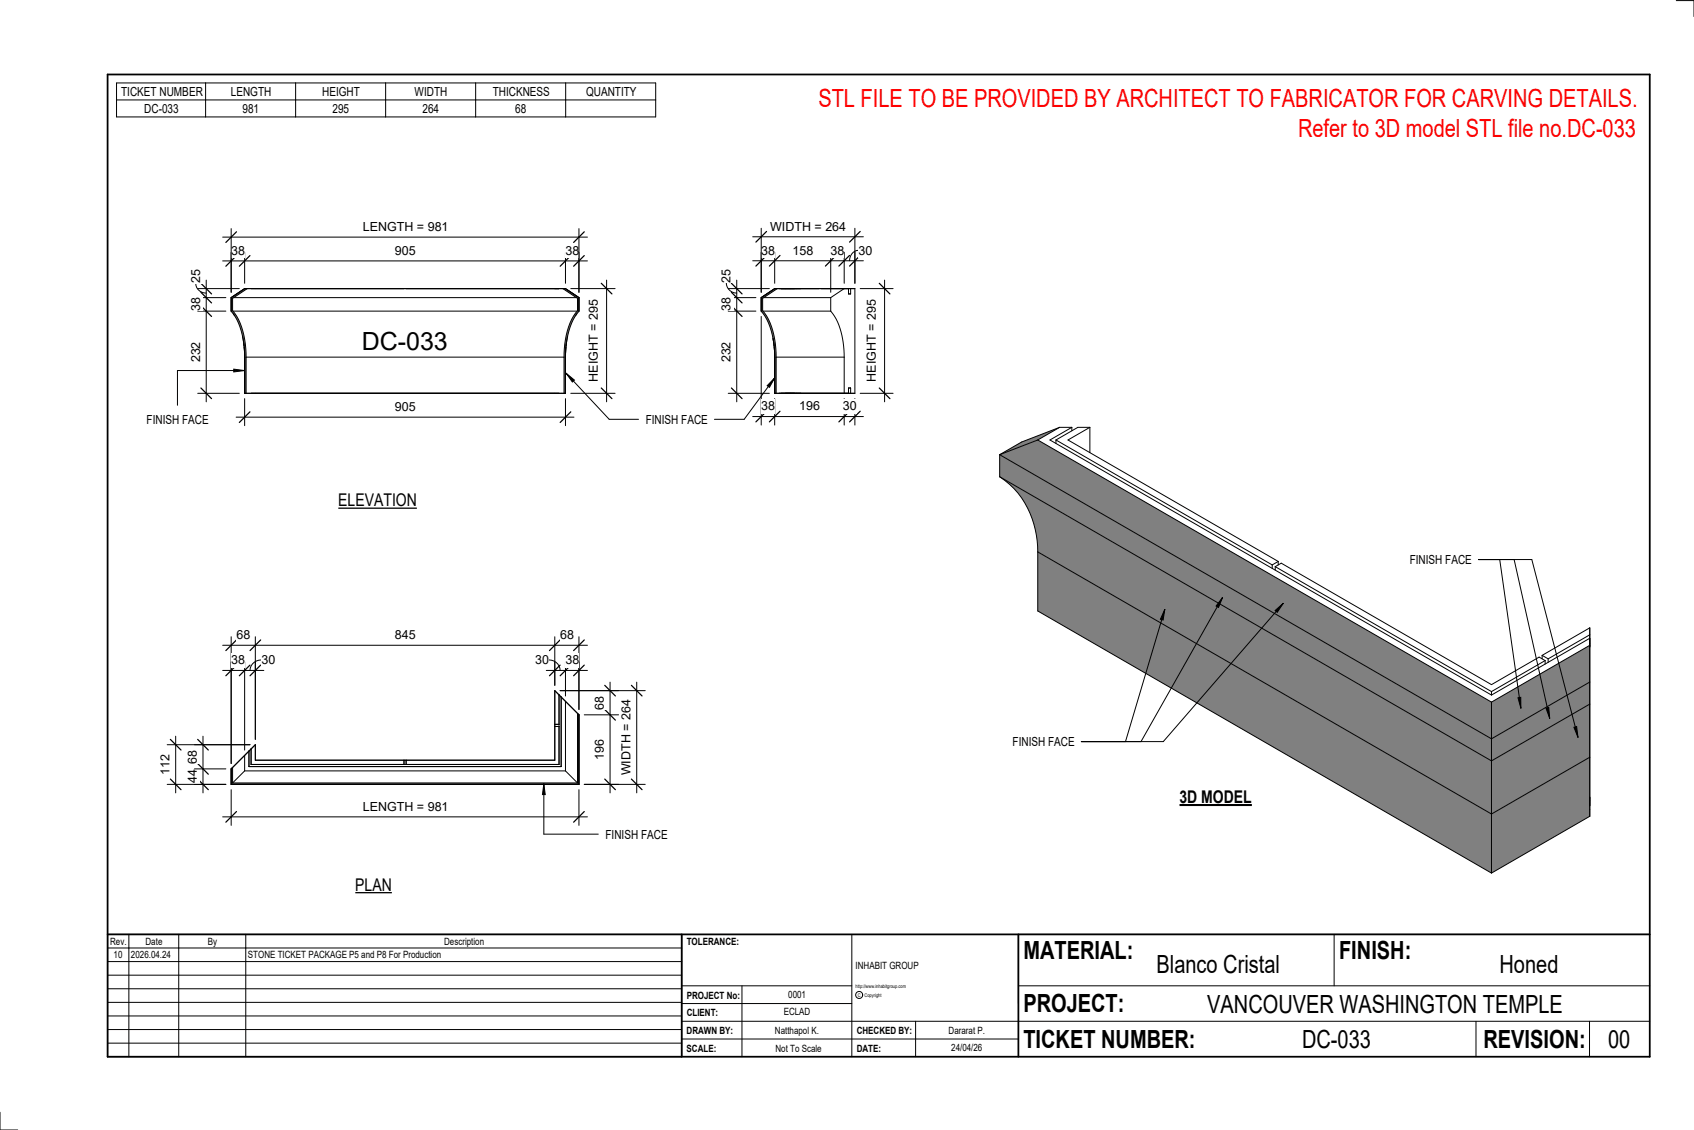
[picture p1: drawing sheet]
<svg xmlns="http://www.w3.org/2000/svg" width="914mm" height="610mm" viewBox="0 0 914 610" stroke-linecap="round" stroke-linejoin="round" font-family="sans-serif">
<path d="M411 161l7-5h2l-8 5v7a39 39 0 0 1 7 25v19h-1v-19a39 39 0 0 0-7-25z" fill="#7c7c7c"/>
<path d="M420 156l-8 5v7a39 39 0 0 1 7 25v19M456 156l-8 5M458 156v3h1v-3M412 168h36M412 161h36M448 168a39 39 0 0 1 8 25M448 161v7M417 183l1 4M418 187v25h43v-56h-43l-7 5v7a39 39 0 0 1 7 25M419 193h37M456 193v19M458 212v-3h1v3" fill="none" stroke="#000" stroke-width=".54"/>
<g fill="#7c7c7c">
<path d="M125 161l7-5h1l-7 5v7a39 39 0 0 1 7 25v19h-1v-19a39 39 0 0 0-7-25z"/>
<path d="M304 156h1l8 5v7a39 39 0 0 0-8 25v19h-1v-19a39 39 0 0 1 8-25v-7z"/>
</g>
<g fill="none" stroke="#000" stroke-width=".54">
<path d="M133 156l-7 5v7a39 39 0 0 1 7 25v19M304 156l8 5v7a39 39 0 0 0-8 25v19M126 168h186M126 169l1 1M126 161h185M311 169v1M131 181v1M131 183l1 4M132 185v2M132 187v2M132 189v2M132 189v4"/>
<path d="M132 191v2M132 193v19h173v-19M132 193a39 39 0 0 0-7-25v-7l7-5h173l8 5v7a39 39 0 0 0-8 25M133 193h171M305 191v2M305 189v4M305 189v2M305 187v2M306 187l-1 2M306 185v2M306 183v4M306 181v1"/>
</g>
<path d="M126 414v8h186v-37l1 1v37h-188v-8z" fill="#7c7c7c"/>
<g fill="none" stroke="#000" stroke-width=".54">
<path d="M302 375v37h-166v-8M303 376v38h-169v-9M299 391h3M299 392h3M312 385v37M313 386l-8-8v38M313 386l-14-13v37h-161v-8l-13 13M313 386v37h-188v-8M125 415l7-7v8M125 415l1-1v8M132 416h173M132 416l-6 6"/>
<path d="M218 410v2M219 410v2M305 416l7 6M126 422h186"/>
</g>
<g fill="#808080">
<path d="M805 379l53-31v20l-53 31z"/>
<path d="M805 399l53-31v12l-53 30z"/>
<path d="M805 410l53-30v28l-53 31z"/>
<path d="M805 439l53-31v32l-53 31z"/>
<path d="M540 245l20-8 245 142v20z"/>
<path d="M540 245l265 154v11l-265-153z"/>
<path d="M540 257l265 153v29l-245-141a48 48 0 0 0-20-41z"/>
<path d="M560 298l245 141v32l-245-141z"/>
<path d="M540 245l11-7 21-7-12 6z"/>
</g>
<g fill="none" stroke="#000" stroke-width=".54">
<path d="M411 136v22M418 136v17M448 136v22M456 136v17M461 136v17M463 135l-3 1-1 2v3M406 141h60M560 237l245 142M560 237l-20 8M570 237l117 68M570 237v2M572 231h7"/>
<path d="M572 231l-12 6M572 231l-21 7-11 7M579 231l-12 6 238 138M579 231v1M588 231l-12 6 114 66M588 231h-6l-12 6M588 231v13M540 257a47 47 0 0 1 20 41M540 245l265 154 53-31M540 245v12M540 257l265 153M560 298v32l245 141"/>
<path d="M560 298l245 141M687 305v2M688 306l117 67M688 306l4-2 113 65 26-15 3 2M688 306v2M690 303l-3 2M690 303v2M832 354l26-15v101l-53 31M832 354l4 1M832 354v1M834 356l-29 17M834 356v2"/>
<path d="M836 355v2M858 344l-53 31M858 342l-22 13M858 348l-53 31M805 373v2M805 379v31M805 410v29M805 410l53-30v28l-53 31M805 439v32"/>
</g>
<path d="M414 138l-6 6M421 138l-6 6M451 138l-5 6M459 138l-6 6M464 138l-5 6" fill="none" stroke="#000" stroke-width=".67"/>
<g fill="#fff">
<path d="M411 131h7v8h-7z"/>
<path d="M428 131h11v8h-11z"/>
<path d="M448 131h8v8h-8z"/>
<path d="M463 131h8v8h-8z"/>
</g>
<path d="M406 128h60M411 123v35M461 123v30" fill="none" stroke="#000" stroke-width=".54"/>
<path d="M414 125l-6 6M464 125l-5 6" fill="none" stroke="#000" stroke-width=".67"/>
<path d="M416 118h41v8h-41z" fill="#fff"/>
<path d="M392 152l1 3 1 2 4 1M393 156h22M398 151v66M393 161h15M393 168h15M393 212h22" fill="none" stroke="#000" stroke-width=".54"/>
<path d="M395 153l6 6M395 158l6 5M395 165l6 6M395 209l6 6" fill="none" stroke="#000" stroke-width=".67"/>
<g fill="#fff">
<path d="M388 185h8v11h-8z"/>
<path d="M388 161h8v7h-8z"/>
<path d="M388 145h8v7h-8z"/>
</g>
<path d="M411 171v58M418 215v14M456 215v14M461 215v14M406 225h60" fill="none" stroke="#000" stroke-width=".54"/>
<path d="M414 222l-6 6M421 222l-6 6M459 222l-6 6M464 222l-5 6" fill="none" stroke="#000" stroke-width=".67"/>
<g fill="#fff">
<path d="M411 215h7v8h-7z"/>
<path d="M431 215h11v8h-11z"/>
<path d="M455 215h7v8h-7z"/>
</g>
<path d="M464 156h18M477 151v66M464 212h18" fill="none" stroke="#000" stroke-width=".54"/>
<path d="M475 153l5 6M475 209l5 6" fill="none" stroke="#000" stroke-width=".67"/>
<g fill="#fff">
<path d="M467 162h7v44h-7z"/>
<path d="M195 176h47v16h-47z"/>
</g>
<path d="M125 136v22M132 136v17M305 136v17M313 136v22M120 141h197" fill="none" stroke="#000" stroke-width=".54"/>
<path d="M128 138l-6 6M135 138l-6 6M308 138l-6 6M315 138l-5 6" fill="none" stroke="#000" stroke-width=".67"/>
<g fill="#fff">
<path d="M125 131h7v8h-7z"/>
<path d="M213 131h11v8h-11z"/>
<path d="M305 131h8v8h-8z"/>
</g>
<path d="M120 128h197M125 123v35M313 123v35" fill="none" stroke="#000" stroke-width=".54"/>
<path d="M128 125l-6 6M315 125l-5 6" fill="none" stroke="#000" stroke-width=".67"/>
<path d="M196 118h46v8h-46z" fill="#fff"/>
<path d="M132 215v15M305 215v15M127 225h183" fill="none" stroke="#000" stroke-width=".54"/>
<path d="M135 222l-6 6M308 222l-6 6" fill="none" stroke="#000" stroke-width=".67"/>
<path d="M213 216h11v7h-11z" fill="#fff"/>
<path d="M106 153v2l2 2 3 1M107 156h22M111 151v66M107 168h15M107 161h15M107 212h22" fill="none" stroke="#000" stroke-width=".54"/>
<path d="M108 158l6 5M108 153l6 6M108 165l6 6M108 209l6 6" fill="none" stroke="#000" stroke-width=".67"/>
<g fill="#fff">
<path d="M102 146h7v7h-7z"/>
<path d="M102 161h7v7h-7z"/>
<path d="M102 185h7v11h-7z"/>
</g>
<path d="M308 156h24M327 151v66M308 212h24" fill="none" stroke="#000" stroke-width=".54"/>
<path d="M325 153l5 6M325 209l5 6" fill="none" stroke="#000" stroke-width=".67"/>
<path d="M317 162h7v44h-7z" fill="#fff"/>
<path d="M120 348h197M125 344v68M138 344v55M299 344v26M313 344v39" fill="none" stroke="#000" stroke-width=".54"/>
<path d="M128 345l-6 6M141 345l-6 6M302 345l-5 6M315 345l-5 6" fill="none" stroke="#000" stroke-width=".67"/>
<g fill="#fff">
<path d="M302 339h8v7h-8z"/>
<path d="M213 339h11v7h-11z"/>
<path d="M128 339h7v7h-7z"/>
</g>
<path d="M125 426v19M313 426v19M120 441h197" fill="none" stroke="#000" stroke-width=".54"/>
<path d="M128 438l-6 6M315 438l-5 6" fill="none" stroke="#000" stroke-width=".67"/>
<path d="M196 431h46v8h-46z" fill="#fff"/>
<path d="M110 397v31M105 415h17M105 402h30M105 423h17" fill="none" stroke="#000" stroke-width=".54"/>
<path d="M107 399l5 6M107 412l5 6M107 420l5 6" fill="none" stroke="#000" stroke-width=".67"/>
<g fill="#fff">
<path d="M100 405h8v7h-8z"/>
<path d="M100 415h8v8h-8z"/>
</g>
<path d="M95 397v31M90 402h45M90 423h32" fill="none" stroke="#000" stroke-width=".54"/>
<path d="M92 399l6 6M92 420l6 6" fill="none" stroke="#000" stroke-width=".67"/>
<path d="M85 407h8v11h-8z" fill="#fff"/>
<path d="M302 373h32M329 368v60M315 386h19M315 423h19" fill="none" stroke="#000" stroke-width=".54"/>
<path d="M326 370l6 5M326 383l6 5M326 420l6 6" fill="none" stroke="#000" stroke-width=".67"/>
<g fill="#fff">
<path d="M320 375h7v8h-7z"/>
<path d="M320 399h7v11h-7z"/>
</g>
<path d="M302 373h46M344 368v60M315 423h33" fill="none" stroke="#000" stroke-width=".54"/>
<path d="M341 370l6 5M341 420l6 6" fill="none" stroke="#000" stroke-width=".67"/>
<path d="M334 377h8v41h-8z" fill="#fff"/>
<path d="M296 356l4 1 2 2v3M299 357v13M305 357v18M313 357v26M295 362h22" fill="none" stroke="#000" stroke-width=".54"/>
<path d="M302 359l-5 6M308 359l-6 6M315 359l-5 6" fill="none" stroke="#000" stroke-width=".67"/>
<g fill="#fff">
<path d="M289 352h7v8h-7z"/>
<path d="M305 352h8v8h-8z"/>
</g>
<path d="M125 357v55M132 357v48M138 357v42M141 356l-4 1-1 2-1 3M120 362h22" fill="none" stroke="#000" stroke-width=".54"/>
<path d="M128 359l-6 6M135 359l-6 6M141 359l-6 6" fill="none" stroke="#000" stroke-width=".67"/>
<g fill="#fff">
<path d="M141 352h7v8h-7z"/>
<path d="M125 352h7v8h-7z"/>
</g>
<g fill="none" stroke="#000" stroke-width=".54">
<path d="M905 0h9v9M460 504v66M720 504v28M891 504h-341v37M368 532h92M401 532v38M550 532h341M368 551h523M368 541h92M494 551v19M797 551v19M858 551v19"/>
<path d="M368 561h182M0 600v10h10"/>
<circle cx="464" cy="537" r="1.9"/>
</g>
<path d="M58 40h833v530h-833zM58 504h833M368 504v66M550 504v66" fill="none" stroke="#000" stroke-width=".96"/>
<g fill="#fff">
<path d="M652 534h192v15h-192z"/>
<path d="M513 562h17v6h-17z"/>
<path d="M425 533h10v6h-10z"/>
<path d="M423 543h15v6h-15z"/>
<path d="M418 553h24v6h-24z"/>
<path d="M624 513h68v15h-68z"/>
<path d="M809 513h33v15h-33z"/>
<path d="M512 553h20v6h-20z"/>
<path d="M703 553h37v15h-37z"/>
<path d="M442 45h443v16h-443z"/>
<path d="M868 553h12v15h-12z"/>
<path d="M61 512h5v6h-5z"/>
</g>
<g fill="none" stroke="#000" stroke-width=".54">
<path d="M63 45h291v18h-291zM63 54h291M111 45v18M160 45v18M208 45v18M257 45v18M305 45v18M58 504h310v66h-310zM58 519h310M58 511h310M70 504v66M96 504v66"/>
<path d="M133 504v66M58 533h310M58 526h310M58 555h310M58 548h310M58 541h310M58 563h310"/>
</g>
<g fill="#fff">
<path d="M701 62h184v15h-184z"/>
<path d="M183 265h42v10h-42z"/>
</g>
<path d="M183 274h42" fill="none" stroke="#000" stroke-width=".69" stroke-linecap="butt"/>
<path d="M192 472h20v11h-20z" fill="#fff"/>
<path d="M192 482h20" fill="none" stroke="#000" stroke-width=".69" stroke-linecap="butt"/>
<path d="M637 424h39v12h-39z" fill="#fff"/>
<path d="M637 434h39" fill="none" stroke="#000" stroke-width="1.1" stroke-linecap="butt"/>
<path d="M306 201l4 4-1 1zM418 204l-3 5-1-1z" fill="#000"/>
<path d="M306 201l4 4-1 1zM306 201l23 25h16M418 204l-3 5-1-1zM418 204l-16 22h-16" fill="none" stroke="#000" stroke-width=".54"/>
<path d="M349 223h33v7h-33z" fill="#fff"/>
<path d="M294 423v6h-1z" fill="#000"/>
<path d="M294 423v6h-1zM294 423v27h29" fill="none" stroke="#000" stroke-width=".54"/>
<path d="M327 446h33v8h-33z" fill="#fff"/>
<path d="M126 199l6 1-6 1z" fill="#000"/>
<path d="M126 199l6 1-6 1zM132 200h-36v19" fill="none" stroke="#000" stroke-width=".54"/>
<path d="M79 223h33v7h-33z" fill="#fff"/>
<path d="M629 329l-1 5h-2zM660 322l-2 6-2-1zM688 329l5-3-4 4z" fill="#000"/>
<path d="M629 329l-1 5h-2zM629 329l-21 71M660 322l-2 6-2-1zM660 322l-44 78M688 329l5-3-4 4zM693 326l-65 74h-44" fill="none" stroke="#000" stroke-width=".54"/>
<path d="M547 396h33v8h-33z" fill="#fff"/>
<path d="M798 302h29l25 96M810 302l11 80M817 302l19 85M819 376h2v6zM835 382h1v5zM850 392h1l1 6z" fill="none" stroke="#000" stroke-width=".54"/>
<path d="M819 376h2v6zM835 382h1v5zM850 392h1l1 6z" fill="#000"/>
<path d="M761 298h33v8h-33z" fill="#fff"/>
<g font-size="13.5" fill="#f00">
<text x="442" y="58">STL FILE TO BE PROVIDED BY ARCHITECT TO FABRICATOR FOR CARVING DETAILS.</text>
<text x="701" y="74">Refer to 3D model STL file no.DC-033</text>
</g>
<g font-size="13.5">
<text x="195" y="189">DC-033</text>
<text x="552" y="517">MATERIAL:</text>
<text x="723" y="517">FINISH:</text>
<text x="624" y="525">Blanco Cristal</text>
<text x="809" y="525">Honed</text>
<text x="552" y="546">PROJECT:</text>
<text x="652" y="546">VANCOUVER WASHINGTON TEMPLE</text>
<text x="552" y="565">TICKET NUMBER:</text>
<text x="703" y="565">DC-033</text>
<text x="801" y="565">REVISION:</text>
<text x="868" y="565">00</text>
</g>
<g font-size="9.4">
<text x="183" y="273">ELEVATION</text>
<text x="637" y="433">3D MODEL</text>
<text x="192" y="481">PLAN</text>
</g>
<g font-size="6.7">
<text x="65" y="52">TICKET NUMBER</text>
<text x="125" y="52">LENGTH</text>
<text x="174" y="52">HEIGHT</text>
<text x="224" y="52">WIDTH</text>
<text x="266" y="52">THICKNESS</text>
<text x="316" y="52">QUANTITY</text>
<text x="78" y="61">DC-033</text>
<text x="131" y="61">981</text>
<text x="179" y="61">295</text>
<text x="228" y="61">264</text>
<text x="278" y="61">68</text>
<text x="196" y="125">LENGTH = 981</text>
<text x="416" y="124">WIDTH = 264</text>
<text x="125" y="137">38</text>
<text x="213" y="137">905</text>
<text x="305" y="137">38</text>
<text x="411" y="137">38</text>
<text x="428" y="137">158</text>
<text x="448" y="137">38</text>
<text x="463" y="137">30</text>
<text x="108" y="153" transform="rotate(-90 108 153)">25</text>
<text x="394" y="152" transform="rotate(-90 394 152)">25</text>
<text x="108" y="168" transform="rotate(-90 108 168)">38</text>
<text x="394" y="168" transform="rotate(-90 394 168)">38</text>
<text x="108" y="196" transform="rotate(-90 108 196)">232</text>
<text x="394" y="196" transform="rotate(-90 394 196)">232</text>
<text x="323" y="206" transform="rotate(-90 323 206)">HEIGHT = 295</text>
<text x="473" y="206" transform="rotate(-90 473 206)">HEIGHT = 295</text>
<text x="213" y="222">905</text>
<text x="411" y="221">38</text>
<text x="431" y="221">196</text>
<text x="455" y="221">30</text>
<text x="79" y="229">FINISH FACE</text>
<text x="349" y="229">FINISH FACE</text>
<text x="761" y="304">FINISH FACE</text>
<text x="128" y="345">68</text>
<text x="213" y="345">845</text>
<text x="302" y="345">68</text>
<text x="125" y="358">38</text>
<text x="141" y="358">30</text>
<text x="289" y="358">30</text>
<text x="305" y="358">38</text>
<text x="326" y="383" transform="rotate(-90 326 383)">68</text>
<text x="547" y="402">FINISH FACE</text>
<text x="106" y="412" transform="rotate(-90 106 412)">68</text>
<text x="326" y="410" transform="rotate(-90 326 410)">196</text>
<text x="91" y="418" transform="rotate(-90 91 418)">112</text>
<text x="340" y="418" transform="rotate(-90 340 418)">WIDTH = 264</text>
<text x="106" y="423" transform="rotate(-90 106 423)">44</text>
<text x="196" y="437">LENGTH = 981</text>
<text x="327" y="452">FINISH FACE</text>
</g>
<g font-size="5.4">
<text x="59" y="510">Rev.</text>
<text x="79" y="510">Date</text>
<text x="112" y="510">By</text>
<text x="240" y="510">Description</text>
<text x="371" y="510">TOLERANCE:</text>
<text x="61" y="517">10</text>
<text x="71" y="517">2026.04.24</text>
<text x="134" y="517">STONE TICKET PACKAGE P5 and P8 For Production</text>
<text x="462" y="523">INHABIT GROUP</text>
<text x="371" y="539">PROJECT No:</text>
<text x="425" y="538">0001</text>
<text x="371" y="548">CLIENT:</text>
<text x="423" y="548">ECLAD</text>
<text x="371" y="558">DRAWN BY:</text>
<text x="418" y="558">Natthapol K.</text>
<text x="462" y="558">CHECKED BY:</text>
<text x="512" y="558">Dararat P.</text>
<text x="371" y="567">SCALE:</text>
<text x="419" y="567">Not To Scale</text>
<text x="462" y="567">DATE:</text>
<text x="513" y="567">24/04/26</text>
</g>
<g font-size="2.7">
<text x="462" y="533">http://www.inhabitgroup.com</text>
<text x="463" y="538">C</text>
<text x="467" y="538">Copyright</text>
</g>
</svg>
